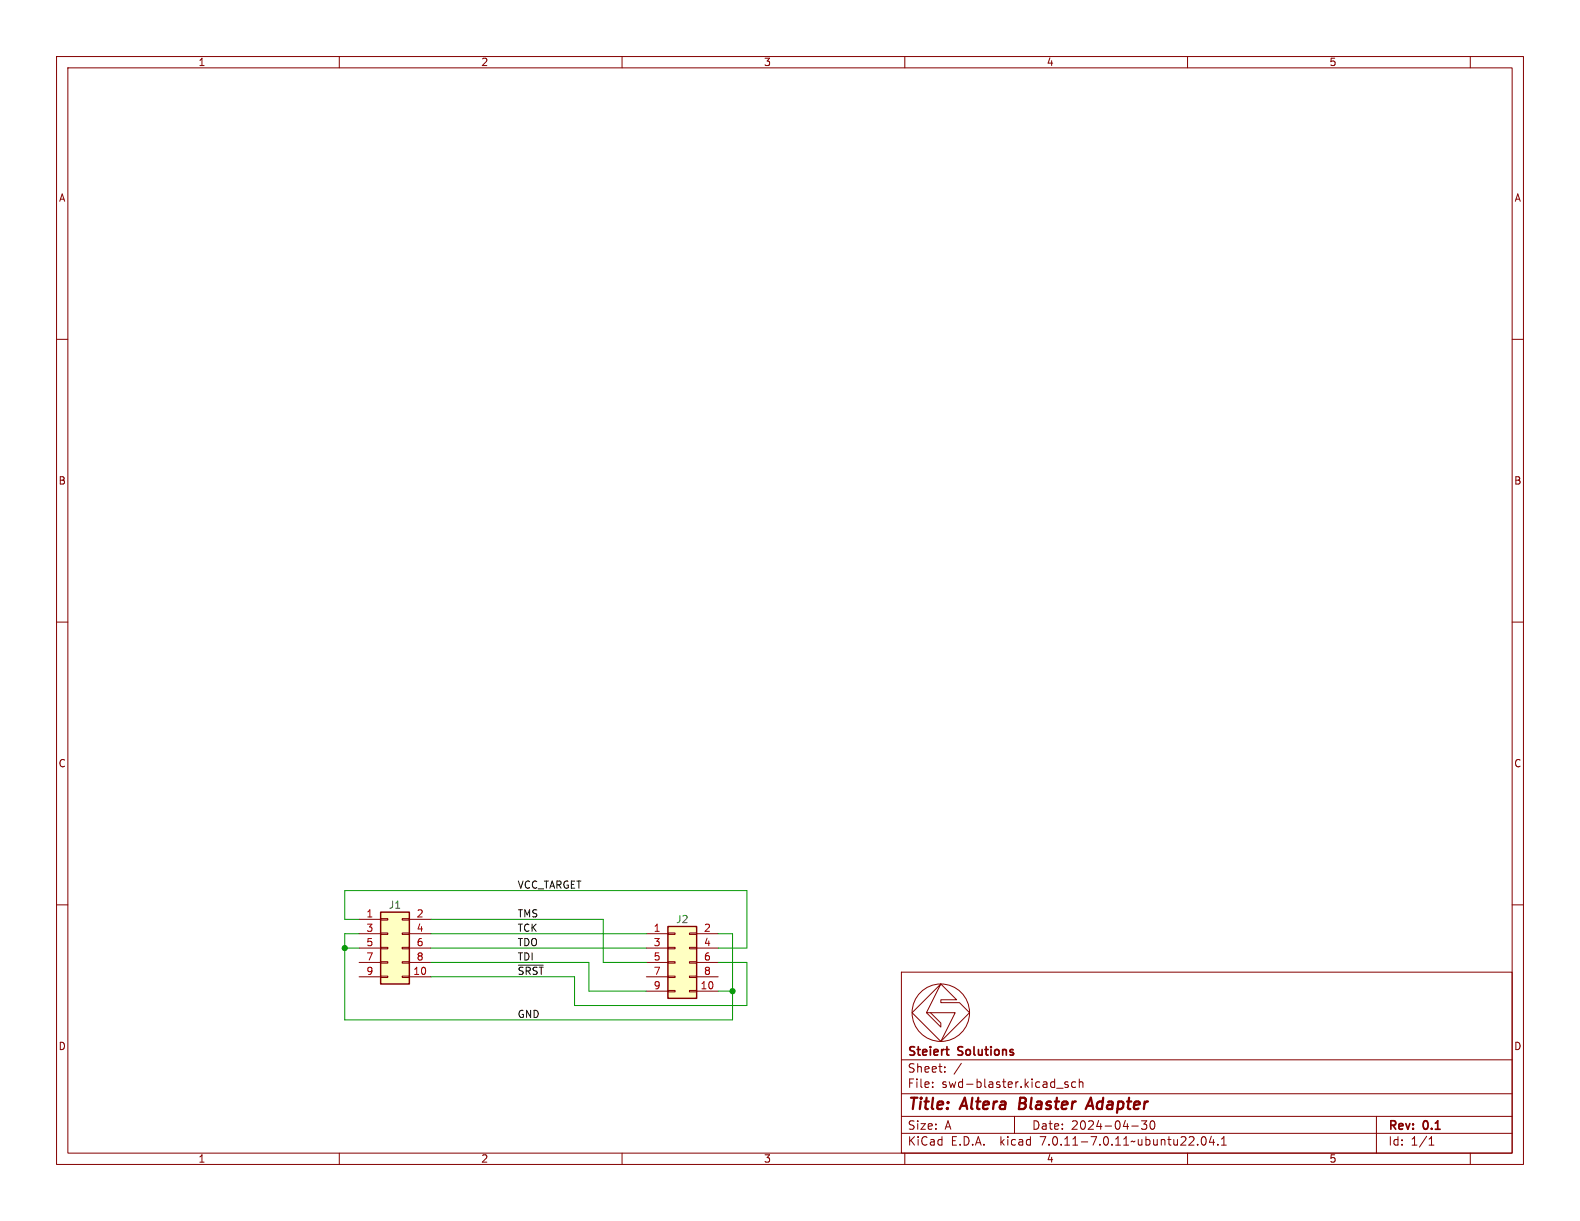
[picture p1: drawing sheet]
<svg xmlns="http://www.w3.org/2000/svg" width="279mm" height="216mm" viewBox="0 0 279 216" stroke-linecap="round" stroke-linejoin="round" font-family="sans-serif">
<g fill="none" stroke="#840000" stroke-width=".18">
<path d="M10 10h259.4v195.9h-259.4zM12 12h255.4v191.9h-255.4zM60 10v2M110 10v2M160 10v2M210 10v2M260 10v2M10 60h2M267.4 60h2M10 110h2M267.4 110h2M10 160h2"/>
<path d="M267.4 160h2M63.5 162.6h3.8M63.5 172.7h3.8M63.5 165.1h3.8M63.5 167.6h3.8M63.5 170.2h3.8M67.3 172.6h1.3v.2h-1.3zM67.3 170.1h1.3v.2h-1.3zM67.3 167.5h1.3v.3h-1.3zM67.3 165h1.3v.2h-1.3zM67.3 162.4h1.3v.3h-1.3zM71.1 172.6h1.3v.2h-1.3z"/>
<path d="M71.1 170.1h1.3v.2h-1.3zM71.1 167.5h1.3v.3h-1.3zM71.1 165h1.3v.2h-1.3zM71.1 162.4h1.3v.3h-1.3zM72.4 162.6h3.8M72.4 172.7h3.8M72.4 165.1h3.8M72.4 167.6h3.8M72.4 170.2h3.8M114.3 172.7h3.8M114.3 165.1h3.8M114.3 167.6h3.8"/>
<path d="M114.3 170.2h3.8M114.3 175.3h3.8M118.1 175.1h1.3v.3h-1.3zM118.1 172.6h1.3v.2h-1.3zM118.1 170.1h1.3v.2h-1.3zM118.1 167.5h1.3v.3h-1.3zM118.1 165h1.3v.2h-1.3zM121.9 175.1h1.3v.3h-1.3zM121.9 172.6h1.3v.2h-1.3zM121.9 170.1h1.3v.2h-1.3zM121.9 167.5h1.3v.3h-1.3zM121.9 165h1.3v.2h-1.3z"/>
<path d="M123.2 172.7h3.8M123.2 165.1h3.8M123.2 167.6h3.8M123.2 170.2h3.8M123.2 175.3h3.8M159.4 171.9h108v32h-108zM161.3 179.1l5.1-5.1-2.6 5.1h5.1l-2.5 5.1zM163.8 179.1l2.6 2.5v-.7l-1.9-1.8M166.4 174l2.8 2.8h-2.8v.5h3.3l1.7 1.8-5 5.1M159.4 197.4h108M159.4 193.4h108M159.4 187.4h108"/>
<path d="M164.9 192.1v.2M164.9 191.4v.1M167.1 189.4v.2M167.1 188.7v.1M170 188l-1.3 1.9M179.4 197.4v3M186.9 192.4h1.1M188.9 191.4l-.4-.1-.2 .2 .1 .2 .5 .2v.3h-.6M190.2 191.4l-.4-.1-.3 .3v.4l.1 .2h.6M190.9 191.4l.2-.1 .3 .1 .1 .9M190.9 190.8v1.5M200.1 199.1h1.2"/>
<path d="M202.8 198.2l-.5 .6 .4 .1v.6l-.2 .2h-.4l-.2-.2M203.5 198.3a.81 .81 0 0 0 .4 1.4l.2-.2 .1-.4-.1-.8M243.4 197.4v6.5M60 203.9v2M110 203.9v2M159.4 200.4h108M160 203.9v2M210 203.9v2M211.8 202.3v.2M212.6 201.1l.2-.1a.81 .81 0 0 1 .6 .6 .81 .81 0 0 1-.3 .8l-.2 .1a.81 .81 0 0 1-.3-1.4zM214.2 200.9l-.3 1.1h.9M214.6 201.5v1"/>
<path d="M215.4 202.3v.2M216 202.5h.9M216 201.4l.4-.4v1.5M252.7 202.5h.9M252.7 201.4l.4-.4v1.5M260 203.9v2"/>
<circle cx="166.4" cy="179.1" r="5.1"/>
</g>
<path d="M180.4 194.1l-.2 2h.7M192 196.1l.9-2 .4 2M192.2 195.5h1" fill="none" stroke="#840000" stroke-width=".4"/>
<path d="M167.2 185.6h.6M167.5 186.5l.3 .1" fill="none" stroke="#840000" stroke-width=".3"/>
<g fill="#ffffc2" stroke="#ffffc2" stroke-width=".18">
<path d="M67.3 161.3h5.1v12.7h-5.1z"/>
<path d="M118.1 163.8h5.1v12.7h-5.1z"/>
</g>
<path d="M67.3 161.3h5.1v12.7h-5.1zM118.1 163.8h5.1v12.7h-5.1z" fill="none" stroke="#840000" stroke-width=".25"/>
<path d="M91.7 170.7h4.4" fill="none" stroke="#0f0f0f" stroke-width=".18"/>
<path d="M61 167.6h2.5M63.5 165.1h-2.5v15.2h68.5v-15.2h-2.5M63.5 162.6h-2.5v-5.1h71.1v10.1h-5.1M76.2 170.2h27.9v5.1h10.2M76.2 162.6h30.5v7.6h7.6M76.2 165.1h38.1M76.2 167.6h38.1M127 170.2h5.1v7.6h-30.5v-5.1h-25.4M127 175.3h2.5" fill="none" stroke="#009600" stroke-width=".18"/>
<g fill="#009600" stroke="#009600" stroke-width=".18">
<circle cx="129.5" cy="175.3" r=".46"/>
<circle cx="61" cy="167.6" r=".46"/>
</g>
<g font-size="2.8" fill="#840000">
<text x="160.4" y="196.8">Title:</text>
<text x="170.1" y="196.8">Altera</text>
<text x="181" y="196.8">Blaster</text>
<text x="193.9" y="196.8">Adapter</text>
</g>
<g font-size="2.1" fill="#840000">
<text x="160.4" y="189.9">Sheet:</text>
<text x="160.4" y="187.1">Steiert</text>
<text x="169.5" y="187.1">Solutions</text>
<text x="160.4" y="192.6">File:</text>
<text x="166.5" y="192.6">swd-blaster.kicad_sch</text>
<text x="160.4" y="202.8">KiCad</text>
<text x="160.4" y="200">Size:</text>
<text x="167.1" y="200">A</text>
<text x="168.1" y="202.8">E.D.A.</text>
<text x="177" y="202.8">kicad</text>
<text x="182.4" y="200">Date:</text>
<text x="184.2" y="202.8">7.0.11-7.0.11~ubuntu22.04.1</text>
<text x="189.4" y="200">2024-04-30</text>
<text x="245.4" y="200.2">Rev:</text>
<text x="245.4" y="202.8">Id:</text>
<text x="249.5" y="202.8">1/1</text>
<text x="251.8" y="200.2">0.1</text>
</g>
<g font-size="1.8" fill="#840000">
<text x="35" y="11.9">1</text>
<text x="85" y="11.9">2</text>
<text x="135" y="11.9">3</text>
<text x="185" y="11.9">4</text>
<text x="235" y="11.9">5</text>
<text x="10.3" y="35.9">A</text>
<text x="267.7" y="35.9">A</text>
<text x="10.3" y="85.9">B</text>
<text x="267.7" y="85.9">B</text>
<text x="10.3" y="135.9">C</text>
<text x="267.7" y="135.9">C</text>
<text x="10.3" y="185.9">D</text>
<text x="267.7" y="185.9">D</text>
<text x="35" y="205.8">1</text>
<text x="85" y="205.8">2</text>
<text x="135" y="205.8">3</text>
<text x="185" y="205.8">4</text>
<text x="235" y="205.8">5</text>
</g>
<g font-size="1.8" fill="#006464">
<text x="68.7" y="160.9">J1</text>
<text x="119.5" y="163.4">J2</text>
</g>
<g font-size="1.8" fill="#0f0f0f">
<text x="91.4" y="157.2">VCC_TARGET</text>
<text x="91.4" y="164.8">TCK</text>
<text x="91.4" y="162.3">TMS</text>
<text x="91.4" y="167.4">TDO</text>
<text x="91.4" y="172.5">~{SRST}</text>
<text x="91.4" y="169.9">TDI</text>
<text x="91.4" y="180.1">GND</text>
</g>
<g font-size="1.8" fill="#a90000">
<text x="64.7" y="162.3">1</text>
<text x="64.7" y="164.8">3</text>
<text x="64.7" y="167.4">5</text>
<text x="73.6" y="162.3">2</text>
<text x="73.6" y="164.8">4</text>
<text x="73.6" y="167.4">6</text>
<text x="115.5" y="164.8">1</text>
<text x="115.5" y="167.4">3</text>
<text x="124.4" y="164.8">2</text>
<text x="124.4" y="167.4">4</text>
<text x="64.7" y="169.9">7</text>
<text x="64.7" y="172.5">9</text>
<text x="73" y="172.5">10</text>
<text x="73.6" y="169.9">8</text>
<text x="115.5" y="169.9">5</text>
<text x="115.5" y="172.5">7</text>
<text x="124.4" y="169.9">6</text>
<text x="124.4" y="172.5">8</text>
<text x="115.5" y="175">9</text>
<text x="123.8" y="175">10</text>
</g>
</svg>
